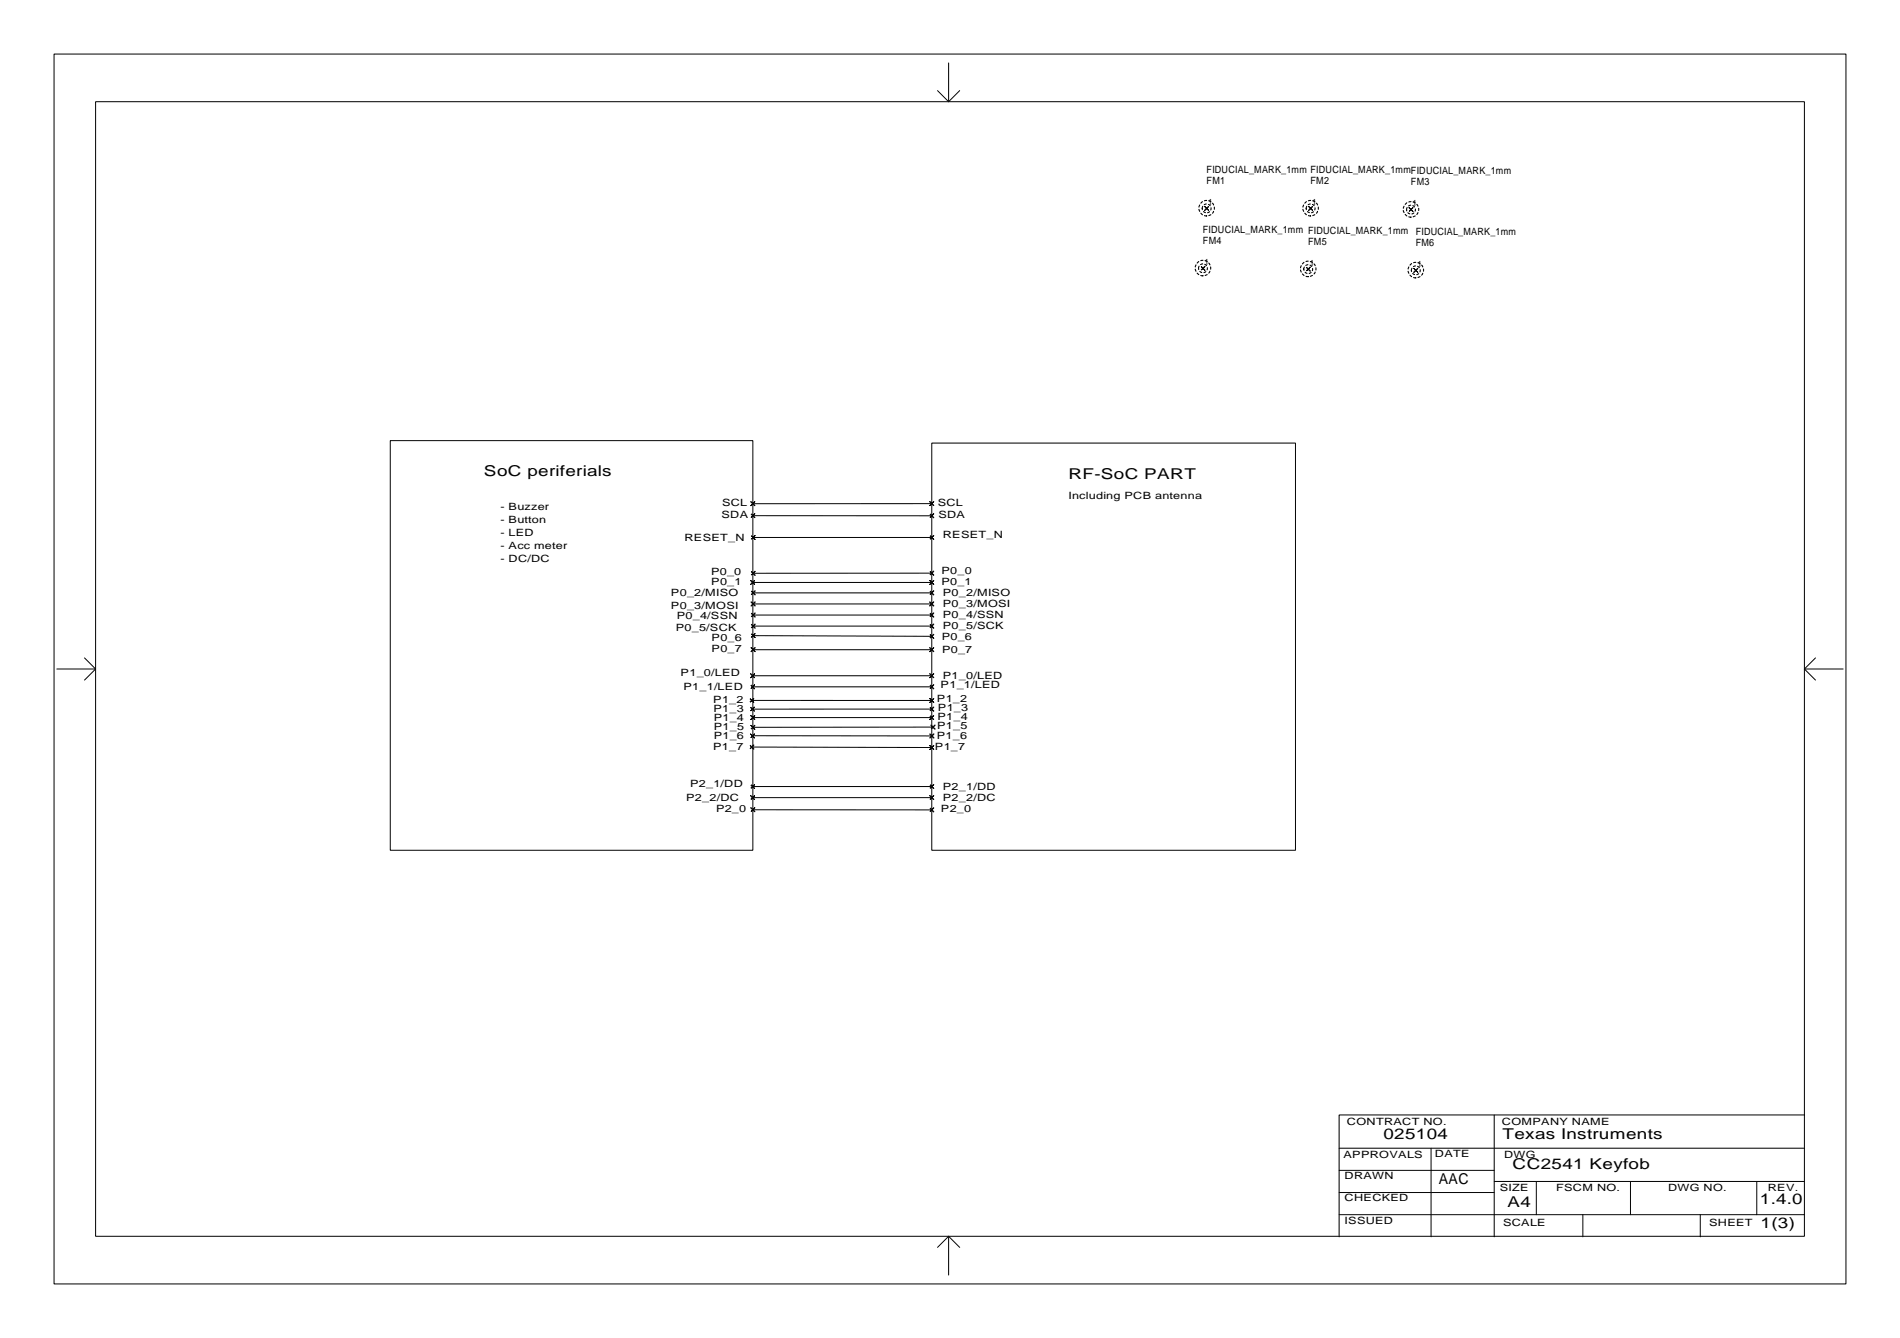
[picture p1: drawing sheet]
<svg xmlns="http://www.w3.org/2000/svg" width="436mm" height="307mm" viewBox="0 0 436 307" stroke-linecap="round" stroke-linejoin="round" font-family="sans-serif">
<g fill="none" stroke="#000" stroke-width=".23">
<path d="M12.4 12.4h410.8v281.9h-410.8zM217.5 14.4v8.9M21.9 23.3h391.8v260.1h-391.8zM215 20.8l2.5 2.5M220 20.8l-2.5 2.5M276.2 47.3l.5 .5 .4-.5-.4 .5 .4 .4-.4-.4-.5 .4 .5-.4zM300 47.3l.5 .5 .4-.5-.4 .5 .4 .4-.4-.4-.5 .4 .5-.4zM323.1 47.6l.4 .5 .5-.5-.5 .5 .5 .4-.5-.4-.4 .4 .4-.4zM275.4 61.1l.4 .4 .5-.4-.5 .4 .5 .5-.5-.5-.4 .5 .4-.5zM299.5 61.2l.4 .5 .5-.5-.5 .5 .5 .4-.5-.4-.4 .4 .4-.4zM324.2 61.5l.4 .5 .5-.5-.5 .5 .5 .4-.5-.4-.4 .4 .4-.4zM89.5 101h83.1v93.9h-83.1z"/>
<path d="M172.2 115l.4 .5 .5-.5-.5 .5 .5 .4-.5-.4-.4 .4 .4-.4zM172.2 117.8l.4 .4 .5-.4-.5 .4 .5 .5-.5-.5-.4 .5 .4-.5zM172.6 118.2h41M213.2 117.8l.4 .4 .5-.4-.5 .4 .5 .5-.5-.5-.4 .5 .4-.5zM213.2 115l.4 .5 .5-.5-.5 .5 .5 .4-.5-.4-.4 .4 .4-.4zM213.6 101.6h83.4v93.3h-83.4zM213.6 115.5h-41M172.1 133.1l.5 .4 .4-.4-.4 .4 .4 .5-.4-.5-.5 .5 .5-.5zM172.2 135.5l.5 .4 .4-.4-.4 .4 .4 .5-.4-.5-.5 .5 .5-.5zM172.2 138l.5 .5 .4-.5-.4 .5 .4 .4-.4-.4-.5 .4 .5-.4zM172.2 131l.5 .4 .4-.4-.4 .4 .4 .5-.4-.5-.5 .5 .5-.5zM172.2 122.8l.5 .4 .4-.4-.4 .4 .4 .5-.4-.5-.5 .5 .5-.5z"/>
<path d="M172.6 133.5h41M172.7 123.2h40.9M172.7 135.9h40.9M172.7 138.5h40.9M213.2 130.9l.4 .5 .5-.5-.5 .5 .5 .4-.5-.4-.4 .4 .4-.4zM213.2 135.5l.4 .4 .5-.4-.5 .4 .5 .5-.5-.5-.4 .5 .4-.5zM213.2 138l.4 .5 .5-.5-.5 .5 .5 .4-.5-.4-.4 .4 .4-.4zM213.2 133.1l.4 .4 .5-.4-.5 .4 .5 .5-.5-.5-.4 .5 .4-.5zM213.2 122.8l.4 .4 .5-.4-.5 .4 .5 .5-.5-.5-.4 .5 .4-.5zM213.6 131.4h-40.9M13 153.4h8.9M19.4 150.8l2.5 2.6"/>
<path d="M21.9 153.4l-2.5 2.5M172.1 157l.5 .5 .4-.5-.4 .5 .4 .4-.4-.4-.5 .4 .5-.4zM172.1 154.5l.5 .4 .4-.4-.4 .4 .4 .5-.4-.5-.5 .5 .5-.5zM172.2 145.3l.5 .4 .4-.4-.4 .4 .4 .5-.4-.5-.5 .5 .5-.5zM172.2 148.5l.5 .4 .4-.4-.4 .4 .4 .5-.4-.5-.5 .5 .5-.5zM172.2 140.5l.5 .5 .4-.5-.4 .5 .4 .4-.4-.4-.5 .4 .5-.4zM172.2 143.1l.5 .4 .4-.4-.4 .4 .4 .5-.4-.5-.5 .5 .5-.5zM172.6 157.5h41M172.6 154.9h41M172.7 141h40.9M172.7 143.5h40.9M172.7 145.7l40.9 .2"/>
<path d="M172.7 148.9h40.9M213.2 140.5l.4 .5 .5-.5-.5 .5 .5 .4-.5-.4-.4 .4 .4-.4zM213.2 143.1l.4 .4 .5-.4-.5 .4 .5 .5-.5-.5-.4 .5 .4-.5zM213.2 154.5l.4 .4 .5-.4-.5 .4 .5 .5-.5-.5-.4 .5 .4-.5zM213.2 157l.4 .5 .5-.5-.5 .5 .5 .4-.5-.4-.4 .4 .4-.4zM213.2 145.4l.4 .5 .5-.5-.5 .5 .5 .4-.5-.4-.4 .4 .4-.4zM213.2 148.5l.4 .4 .5-.4-.5 .4 .5 .5-.5-.5-.4 .5 .4-.5zM413.7 153.4l2.6 2.5M413.7 153.4h8.9M416.3 150.8l-2.6 2.6M171.9 160.1l.5 .5 .4-.5-.4 .5 .4 .4-.4-.4-.5 .4 .5-.4zM171.9 170.8l.5 .5 .4-.5-.4 .5 .4 .4-.4-.4-.5 .4 .5-.4z"/>
<path d="M172 162.1l.5 .5 .4-.5-.4 .5 .4 .4-.4-.4-.5 .4 .5-.4zM172.1 168.3l.4 .4 .5-.4-.5 .4 .5 .5-.5-.5-.4 .5 .4-.5zM172.1 179.9l.5 .4 .4-.4-.4 .4 .4 .5-.4-.5-.5 .5 .5-.5zM172.1 164l.5 .5 .4-.5-.4 .5 .4 .4-.4-.4-.5 .4 .5-.4zM172.2 166.3l.4 .4 .5-.4-.5 .4 .5 .5-.5-.5-.4 .5 .4-.5zM172.4 160.6h41.2M172.4 171.3l41.2 .1M172.5 168.7h41.2M172.6 164.5h41M213.2 164.1l.4 .4 .5-.4-.5 .4 .5 .5-.5-.5-.4 .5 .4-.5zM213.2 160.1l.4 .5 .5-.5-.5 .5 .5 .4-.5-.4-.4 .4 .4-.4zM213.2 162.1l.4 .5 .5-.5-.5 .5 .5 .4-.5-.4-.4 .4 .4-.4z"/>
<path d="M213.2 170.9l.4 .5 .5-.5-.5 .5 .5 .4-.5-.4-.4 .4 .4-.4zM213.2 179.9l.4 .4 .5-.4-.5 .4 .5 .5-.5-.5-.4 .5 .4-.5zM213.2 168.3l.5 .4 .4-.4-.4 .4 .4 .5-.4-.5-.5 .5 .5-.5zM213.5 166.2l.4 .5 .5-.5-.5 .5 .5 .4-.5-.4-.4 .4 .4-.4zM213.6 162.6h-41.1M213.9 166.7h-41.3M172.1 182.4l.5 .5 .4-.5-.4 .5 .4 .4-.4-.4-.5 .4 .5-.4zM172.2 185.2l.4 .4 .5-.4-.5 .4 .5 .5-.5-.5-.4 .5 .4-.5zM172.6 182.9h41M172.6 180.3h41M172.6 185.6l41 .1M213.2 185.2l.4 .5 .5-.5-.5 .5 .5 .4-.5-.4-.4 .4 .4-.4z"/>
<path d="M213.2 182.4l.4 .5 .5-.5-.5 .5 .5 .4-.5-.4-.4 .4 .4-.4zM342.6 255.6v27.9M413.7 255.6h-106.7v27.9M307 273.4h35.6M307 268.3h35.6M307 278.5h106.7M307 263.2h106.7M328.1 263.2v20.3M342.6 270.8h71.1M352.2 270.8v7.7M362.9 278.5v5M373.8 270.8v7.7"/>
<path d="M389.8 278.5v5M402.8 270.8v7.7M217.5 283.4v8.9M217.5 283.4l-2.5 2.6M217.5 283.4l2.5 2.6"/>
</g>
<g fill="none" stroke="#000" stroke-width=".25" stroke-dasharray=".5 .5">
<path d="M275.6 47.8a1.02 1.02 0 0 1 1.4-1 1.02 1.02 0 0 1 .4 1.7 1.02 1.02 0 0 1-1.7-.3l-.1-.4M299.5 47.8a1.02 1.02 0 0 1 1.4-1 1.02 1.02 0 0 1 .3 1.7 1.02 1.02 0 0 1-1.6-.3l-.1-.4M322.5 48.1a1.02 1.02 0 0 1 1.4-1 1.02 1.02 0 0 1 .3 1.7 1.02 1.02 0 0 1-1.6-.4l-.1-.3M274.8 61.5a1.02 1.02 0 0 1 1.4-.9 1.02 1.02 0 0 1 .3 1.6 1.02 1.02 0 0 1-1.6-.3l-.1-.4M298.9 61.7a1.02 1.02 0 0 1 1.4-.9 1.02 1.02 0 0 1 .4 1.6 1.02 1.02 0 0 1-1.7-.3l-.1-.4M323.6 62a1.02 1.02 0 0 1 1.4-1 1.02 1.02 0 0 1 .3 1.7 1.02 1.02 0 0 1-1.6-.3l-.1-.4"/>
<circle cx="276.7" cy="47.7" r="1.78"/>
<circle cx="300.5" cy="47.7" r="1.78"/>
<circle cx="323.5" cy="48" r="1.78"/>
<circle cx="275.8" cy="61.5" r="1.78"/>
<circle cx="299.9" cy="61.6" r="1.78"/>
<circle cx="324.6" cy="61.9" r="1.78"/>
</g>
<g font-size="3.4">
<text x="111" y="109.1">SoC periferials</text>
<text x="245" y="109.7">RF-SoC PART</text>
<text x="317.2" y="261.2">025104</text>
<text x="344.5" y="261.2">Texas Instruments</text>
<text x="346.8" y="268">CC2541 Keyfob</text>
<text x="329.9" y="271.4">AAC</text>
<text x="403.5" y="275.9">1.4.0</text>
<text x="345.6" y="276.7">A4</text>
<text x="403.7" y="281.5">1(3)</text>
</g>
<g font-size="2.3">
<text x="276.7" y="39.7">FIDUCIAL_MARK_1mm FIDUCIAL_MARK_1mmFIDUCIAL_MARK_1mm</text>
<text x="276.7" y="42.2">FM1</text>
<text x="300.5" y="42.2">FM2</text>
<text x="323.5" y="42.5">FM3</text>
<text x="275.8" y="53.4">FIDUCIAL_MARK_1mm FIDUCIAL_MARK_1mm</text>
<text x="324.6" y="53.9">FIDUCIAL_MARK_1mm</text>
<text x="275.8" y="55.9">FM4</text>
<text x="299.9" y="56.1">FM5</text>
<text x="324.6" y="56.4">FM6</text>
<text x="114.8" y="116.9">- Buzzer</text>
<text x="114.8" y="119.9">- Button</text>
<text x="165.4" y="118.8">SDA</text>
<text x="165.6" y="116">SCL</text>
<text x="215" y="115.9">SCL</text>
<text x="215.2" y="118.8">SDA</text>
<text x="245" y="114.4">Including PCB antenna</text>
<text x="114.8" y="122.9">- LED</text>
<text x="114.8" y="125.9">- Acc meter</text>
<text x="156.9" y="124.1">RESET_N</text>
<text x="216.2" y="123.4">RESET_N</text>
<text x="114.8" y="128.9">- DC/DC</text>
<text x="163" y="131.7">P0_0</text>
<text x="215.9" y="131.7">P0_0</text>
<text x="153.8" y="136.7">P0_2/MISO</text>
<text x="163.1" y="134.1">P0_1</text>
<text x="215.8" y="134.2">P0_1</text>
<text x="216.2" y="136.7">P0_2/MISO</text>
<text x="153.8" y="139.5">P0_3/MOSI</text>
<text x="155.2" y="141.9">P0_4/SSN</text>
<text x="216.2" y="139.2">P0_3/MOSI</text>
<text x="216.2" y="141.8">P0_4/SSN</text>
<text x="154.9" y="144.6">P0_5/SCK</text>
<text x="163.2" y="147">P0_6</text>
<text x="163.2" y="149.4">P0_7</text>
<text x="215.9" y="146.8">P0_6</text>
<text x="216" y="149.6">P0_7</text>
<text x="216.2" y="144.3">P0_5/SCK</text>
<text x="156.1" y="155">P1_0/LED</text>
<text x="216.2" y="155.7">P1_0/LED</text>
<text x="156.7" y="158.2">P1_1/LED</text>
<text x="163.5" y="161.2">P1_2</text>
<text x="214.8" y="161">P1_2</text>
<text x="215.7" y="157.6">P1_1/LED</text>
<text x="163.6" y="163.3">P1_3</text>
<text x="163.6" y="165.3">P1_4</text>
<text x="163.7" y="167.2">P1_5</text>
<text x="214.9" y="167.2">P1_5</text>
<text x="214.9" y="165.1">P1_4</text>
<text x="215.1" y="163.1">P1_3</text>
<text x="163.5" y="171.8">P1_7</text>
<text x="163.6" y="169.5">P1_6</text>
<text x="214.4" y="171.9">P1_7</text>
<text x="214.8" y="169.4">P1_6</text>
<text x="157.3" y="183.7">P2_2/DC</text>
<text x="158.2" y="180.4">P2_1/DD</text>
<text x="216.2" y="181.1">P2_1/DD</text>
<text x="216.2" y="183.6">P2_2/DC</text>
<text x="164.2" y="186.1">P2_0</text>
<text x="215.7" y="186">P2_0</text>
<text x="308.8" y="257.9">CONTRACT NO.</text>
<text x="344.4" y="257.9">COMPANY NAME</text>
<text x="308" y="265.4">APPROVALS</text>
<text x="329" y="265.3">DATE</text>
<text x="344.9" y="265.5">DWG</text>
<text x="308.3" y="270.3">DRAWN</text>
<text x="308.3" y="275.4">CHECKED</text>
<text x="343.9" y="273">SIZE</text>
<text x="356.8" y="273">FSCM NO.</text>
<text x="382.4" y="273">DWG NO.</text>
<text x="405.3" y="273">REV.</text>
<text x="308.3" y="280.5">ISSUED</text>
<text x="344.6" y="281">SCALE</text>
<text x="391.9" y="281">SHEET</text>
</g>
<g font-size="2">
<text x="277" y="47">1</text>
<text x="300.9" y="47">1</text>
<text x="323.9" y="47.3">1</text>
<text x="276.2" y="60.7">1</text>
<text x="300.3" y="60.9">1</text>
<text x="325" y="61.2">1</text>
</g>
</svg>
